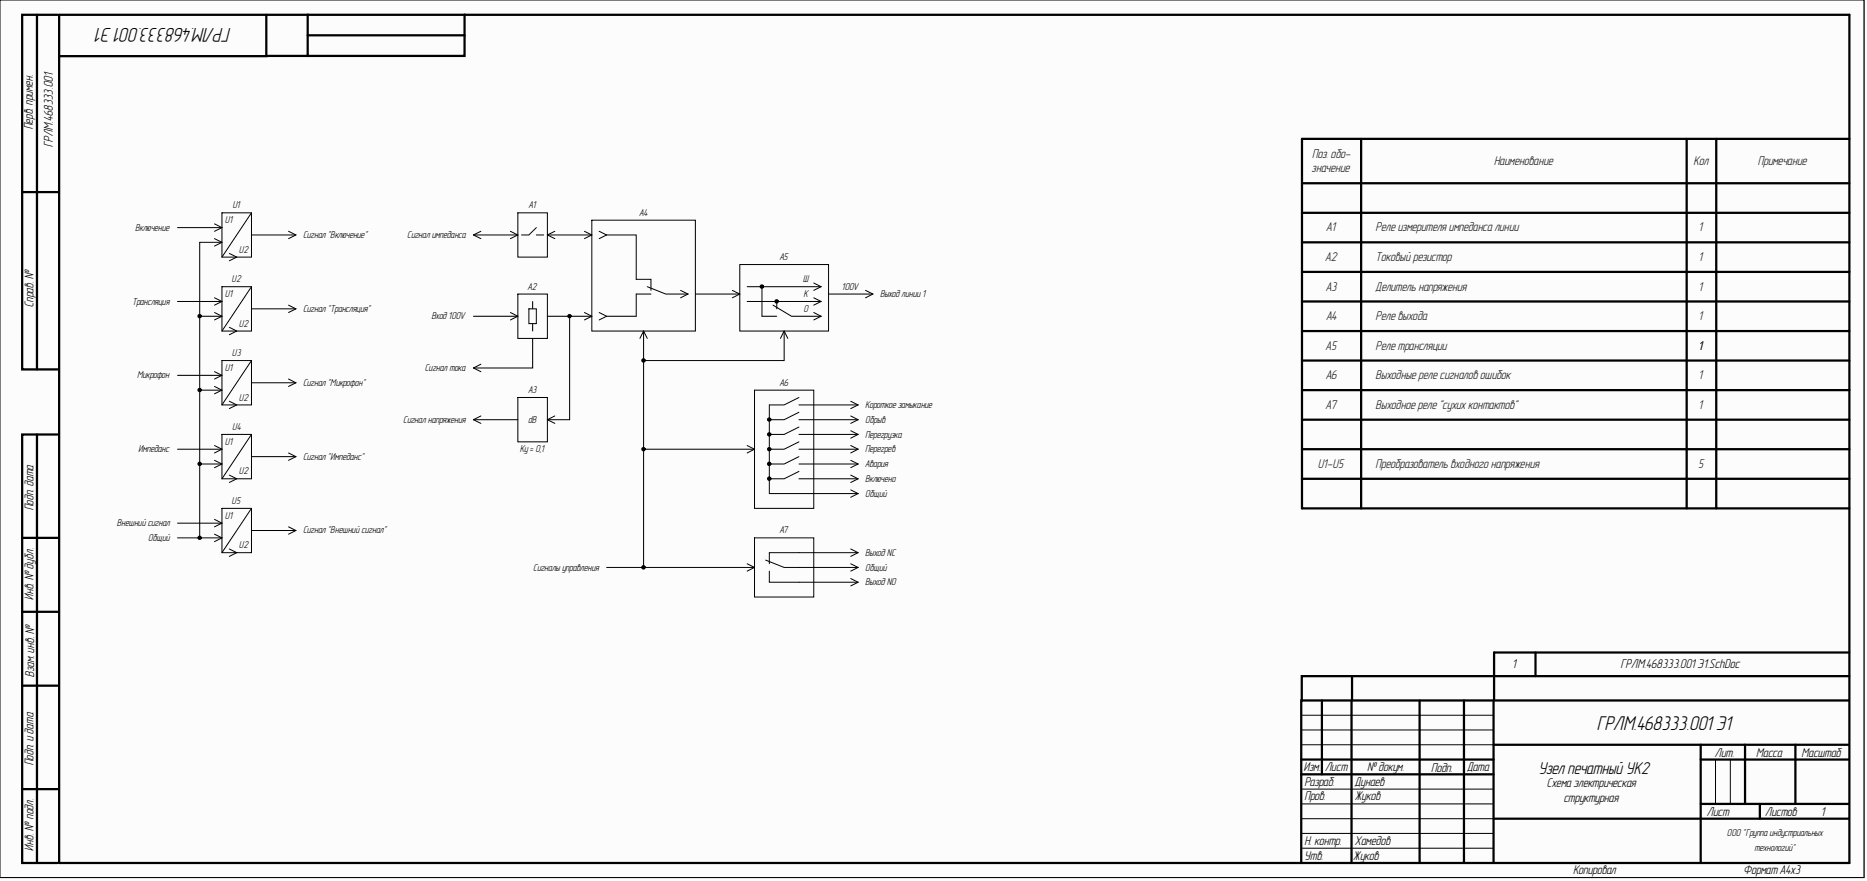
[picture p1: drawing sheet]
<svg xmlns="http://www.w3.org/2000/svg" width="630mm" height="297mm" viewBox="0 0 630 297" stroke-linecap="round" stroke-linejoin="round" font-family="sans-serif">
<path d="M0 0h628.7v295.9h-628.7z" fill="#fcfcfc" stroke="#000" stroke-width=".34"/>
<g fill="none" stroke="#000" stroke-width=".76">
<path d="M12.5 5v119.6M19.5 5h-12v119.6h12M20 5h603.8v286h-603.8zM89.8 5v13.9h-69.8M103.8 4.9v14h-14M103.8 11.9h52.9M156.7 4.9v14h-52.9M459.1 46.8v124.6M568.9 46.8v124.6M578.9 46.8v124.6M623.8 46.8h-184.7v124.6h184.7M7.5 64.8h12"/>
<path d="M439.1 61.8h184.7M439.1 71.8h184.7M439.1 81.7h184.7M439.1 91.7h184.7M439.1 101.6h184.7M439.1 111.6h184.7M439.1 121.6h184.7M439.1 131.5h184.7M12.5 146.5v144.5M19.5 146.5h-12v144.5h12M439.1 141.5h184.7M439.1 151.5h184.7"/>
<path d="M439.1 161.4h184.7M7.5 181.3h12M7.5 206.3h12M517.9 220v8M623.7 220h-119.8v15.9M7.5 231.2h12M445.9 236.2v24.9M455.8 236.2v54.8M456 228v7.9M478.8 236.2v54.8M493.8 236.2v54.8M503.8 236.2v54.8"/>
<path d="M623.5 236.2h-184.6v54.8M623.7 228h-184.6v7.9M438.9 256.1h64.9M503.8 251.1h119.7M573.6 251.1v39.9M573.6 256.1h49.9M588.6 251.1v19.9M605.6 251.1v19.9M7.5 266.1h12M438.9 261.1h64.9M503.8 276h119.7M573.6 271h49.9"/>
<path d="M593.6 271v5"/>
<circle cx="257" cy="96.6" r=".37"/>
<circle cx="67.3" cy="106.6" r=".35"/>
<circle cx="192.1" cy="106.6" r=".35"/>
<circle cx="261.9" cy="101.6" r=".36"/>
<circle cx="67.3" cy="131.5" r=".36"/>
<circle cx="217" cy="121.5" r=".37"/>
<circle cx="67.3" cy="156.4" r=".36"/>
<circle cx="217" cy="151.4" r=".36"/>
<circle cx="259.4" cy="156.4" r=".37"/>
<circle cx="259.5" cy="141.5" r=".36"/>
<circle cx="259.5" cy="146.4" r=".36"/>
<circle cx="259.5" cy="151.4" r=".36"/>
<circle cx="259.4" cy="161.4" r=".37"/>
<circle cx="67.3" cy="181.3" r=".35"/>
<circle cx="217" cy="191.3" r=".37"/>
</g>
<g fill="none" stroke="#000" stroke-width=".34">
<path d="M59.9 76.7h15M72.3 75.5l2.6 1.2M74.9 71.8h9.9v14.9h-9.9zM74.9 76.7l-2.6 1.3M84.8 71.8l-9.9 14.9M84.8 79.2h15M97.3 78l2.5 1.2M99.8 79.2l-2.5 1.3M159.7 79.2h15M159.7 79.2l2.5 1.3M162.2 78l-2.5 1.2M172.2 78l2.5 1.2"/>
<path d="M174.7 71.8h9.9v14.9h-9.9zM174.7 79.2l-2.5 1.3M180.9 76.7l-2.5 2.5h-2.5M180.9 79.2h2.5M184.6 79.2h15M184.6 79.2l2.5 1.3M187.1 78l-2.5 1.2M197.1 78l2.5 1.2M199.6 74.2h34.9v37.4h-34.9zM199.6 79.2l-2.5 1.3M202.1 78l2.5 1.2M204.6 79.2h10v15h5v3.7"/>
<path d="M204.6 79.2l-2.5 1.3M72.3 80.5l2.6 1.2M74.9 96.7h9.9v14.9h-9.9zM74.9 81.7h-7.5v99.6M74.9 81.7l-2.6 1.3M77.3 85.4l2.6 1.3-2.6 1.2M84.8 96.7l-9.9 14.9M174.7 99.1h9.9v15h-9.9zM218.3 96.7l6.3 2.4h7.5M219.6 99.1h-5v7.5h-10M229.5 97.9l2.6 1.2M232.1 99.1l-2.6 1.3"/>
<path d="M234.5 99.1h15M247 97.9l2.5 1.2M249.5 89.2h30v22.4h-30zM249.5 99.1l-2.5 1.3M252 96.7h24.9M257 96.7v9.9h5M274.5 95.4l2.4 1.3M276.9 96.7l-2.4 1.2M279.5 99.1h14.9M291.9 97.9l2.5 1.2M294.4 99.1l-2.5 1.3M59.9 101.6h15"/>
<path d="M67.4 106.6h7.5M72.3 100.4l2.6 1.2M72.3 105.4l2.6 1.2M74.9 101.6l-2.6 1.3M74.9 106.6l-2.6 1.3M77.3 110.4l2.6 1.2-2.6 1.3M84.8 104.1h15M97.3 102.9l2.5 1.2M99.8 104.1l-2.5 1.3M159.7 106.6h15M172.2 105.4l2.5 1.2M174.7 106.6l-2.5 1.3"/>
<path d="M178.4 104.1h2.5v5h-2.5zM179.7 114.1v10h-20M179.7 101.6v2.5M179.7 109.1v2.5M184.6 106.6h15M192.1 106.6v34.9h-7.5M197.1 105.4l2.5 1.2M199.6 106.6l-2.5 1.3M202.1 105.4l2.5 1.2M204.6 106.6l-2.5 1.3M217.1 111.6v79.7h37.4M217.1 111.6l-1.3 2.5"/>
<path d="M217.1 111.6l1.2 2.5M252 101.6h24.9M260.7 102.9l6.3 3.7h9.9M262 101.6v2.5M264.5 111.6v10h-47.4M264.5 111.6l-1.3 2.5M264.5 111.6l1.2 2.5M274.5 100.4l2.4 1.2M274.5 105.4l2.4 1.2M276.9 101.6l-2.4 1.3M276.9 106.6l-2.4 1.3M59.9 126.6h15"/>
<path d="M67.4 131.5h7.5M72.3 125.3l2.6 1.3M72.3 130.3l2.6 1.2M74.9 121.6h9.9v14.9h-9.9zM74.9 126.6l-2.6 1.2M74.9 131.5l-2.6 1.3M77.3 135.3l2.6 1.2-2.6 1.3M84.8 121.6l-9.9 14.9M84.8 129.1h15M97.3 127.8l2.5 1.3M99.8 129.1l-2.5 1.2M159.7 124.1l2.5 1.2"/>
<path d="M162.2 122.8l-2.5 1.3M174.7 134h9.9v15h-9.9zM254.5 131.5h20v39.9h-20zM269.5 139l-5 2.5h-5M269.5 134l-5 2.5h-5v29.9h29.9M269.5 136.5h19.9M286.9 135.3l2.5 1.2M289.4 136.5l-2.5 1.3M59.9 151.5h15M67.4 156.4h7.5M72.3 150.2l2.6 1.3M72.3 155.2l2.6 1.2"/>
<path d="M74.9 146.5h9.9v14.9h-9.9zM74.9 151.5l-2.6 1.2M74.9 156.4l-2.6 1.3M84.8 146.5l-9.9 14.9M84.8 154h15M97.3 152.7l2.5 1.3M99.8 154l-2.5 1.2M159.7 141.5l2.5 1.3M159.7 141.5h15M162.2 140.2l-2.5 1.3M184.6 141.5l2.5 1.3M187.1 140.2l-2.5 1.3"/>
<path d="M217.1 151.5h37.4M252 150.2l2.5 1.3M254.5 151.5l-2.5 1.2M269.5 158.9l-5 2.5h-5M269.5 154l-5 2.4h-5M269.5 149l-5 2.5h-5M269.5 144l-5 2.5h-5M269.5 151.5h19.9M269.5 156.4h19.9M269.5 141.5h19.9M269.5 146.5h19.9M286.9 140.2l2.5 1.3"/>
<path d="M286.9 145.2l2.5 1.3M286.9 150.2l2.5 1.3M286.9 155.2l2.5 1.2M289.4 141.5l-2.5 1.3M289.4 146.5l-2.5 1.2M289.4 151.5l-2.5 1.2M289.4 156.4l-2.5 1.3M59.9 176.4h15M72.3 175.1l2.6 1.3M74.9 171.4h9.9v14.9h-9.9zM74.9 176.4l-2.6 1.2M77.3 160.2l2.6 1.2-2.6 1.3"/>
<path d="M84.8 171.4l-9.9 14.9M84.8 178.9h15M97.3 177.6l2.5 1.3M99.8 178.9l-2.5 1.2M269.5 161.4h19.9M286.9 160.2l2.5 1.2M286.9 165.2l2.5 1.2M289.4 161.4l-2.5 1.3M289.4 166.4l-2.5 1.3M59.9 181.3h15M72.3 180.1l2.6 1.2M74.9 181.3l-2.6 1.3"/>
<path d="M77.3 185.1l2.6 1.2-2.6 1.3M204.6 191.3h12.5M252 190.1l2.5 1.2M254.5 181.3h20v20h-20zM254.5 191.3l-2.5 1.3M258.2 188.8l6.3 2.5h24.9M259.5 192.6v3.7h29.9M286.9 185.1l2.5 1.2M286.9 190.1l2.5 1.2M286.9 195.1l2.5 1.2M289.4 186.3h-29.9v3.8M289.4 186.3l-2.5 1.3"/>
<path d="M289.4 191.3l-2.5 1.3M289.4 196.3l-2.5 1.2M438.9 241.2h64.9M438.9 246.1h64.9M438.9 251.1h64.9M578.6 256.1v14.9M583.6 256.1v14.9M438.9 266.1h64.9M438.9 271h64.9M438.9 276h64.9M7.5 291h5M438.9 281h64.9"/>
<path d="M438.9 286h64.9"/>
</g>
<g font-size="6.7" fill="#010101">
<text x="77.8" y="9.5" transform="rotate(-180 77.8 9.5)">ГРЛМ.468333.001Э1</text>
<text x="538.7" y="246.2">ГРЛМ.468333.001 Э1</text>
</g>
<text font-size="5.8" fill="#010101" x="519.2" y="260.9">Узелпечатный УК2</text>
<g font-size="4.3" fill="#010101">
<text x="11.1" y="43.5" transform="rotate(-90 11.1 43.5)">Перв. примен.</text>
<text x="17.8" y="49.5" transform="rotate(-90 17.8 49.5)">ГРЛМ.468333.001</text>
<text x="11.3" y="103.4" transform="rotate(-90 11.3 103.4)">Справ. №</text>
<text x="11.3" y="172" transform="rotate(-90 11.3 172)">Подп. дата</text>
<text x="11.3" y="202.3" transform="rotate(-90 11.3 202.3)">Инв. №дубл.</text>
<text x="510.2" y="225.3">1</text>
<text x="546.6" y="225.3">ГРЛМ.468333.001 Э1.SchDoc</text>
<text x="11.6" y="228.2" transform="rotate(-90 11.6 228.2)">Взам. инв. №</text>
<text x="578.5" y="255.3">Лит.</text>
<text x="592.4" y="255.3">Масса</text>
<text x="607.7" y="255.3">Масштаб</text>
<text x="11.3" y="258.1" transform="rotate(-90 11.3 258.1)">Подп. и дата</text>
<text x="439.8" y="260.1">Изм.</text>
<text x="447" y="260.1">Лист</text>
<text x="461.2" y="260.1">№докум.</text>
<text x="482.8" y="260.4">Подп.</text>
<text x="494.9" y="260.1">Дата</text>
<text x="440.1" y="264.9">Разраб.</text>
<text x="440.1" y="269.9">Пров.</text>
<text x="457.1" y="264.9">Дунаев</text>
<text x="457.1" y="269.9">Жуков</text>
<text x="521.8" y="265.4">Схема электрическая</text>
<text x="527.5" y="270.4">структурная</text>
<text x="575.8" y="275">Лист</text>
<text x="595.5" y="275">Листов</text>
<text x="614.3" y="275">1</text>
<text x="11.3" y="286.8" transform="rotate(-90 11.3 286.8)">Инв. №подл.</text>
<text x="440.1" y="284.8">Н. контр.</text>
<text x="457.1" y="284.8">Хамедов</text>
<text x="440.1" y="289.8">Утв.</text>
<text x="456.6" y="289.8">Жуков</text>
<text x="530.7" y="294.8">Копировал</text>
<text x="588.1" y="294.8">Формат А4х3</text>
</g>
<g font-size="4.3" fill="#1c1c1c">
<text x="442.7" y="53.2">Поз. обо-</text>
<text x="442.6" y="58.1">значение</text>
<text x="504.1" y="55.6">Наименование</text>
<text x="571.3" y="55.6">Кол</text>
<text x="593" y="55.6">Примечание</text>
<text x="447.4" y="78">A1</text>
<text x="464.1" y="78">Реле измерителяимпеданса линии</text>
<text x="573.1" y="78">1</text>
<text x="447.1" y="88">A2</text>
<text x="464.1" y="88">Токовый резистор</text>
<text x="573.1" y="88">1</text>
<text x="447.3" y="97.9">A3</text>
<text x="464.1" y="97.9">Делитель напряжения</text>
<text x="573.1" y="97.9">1</text>
<text x="447.4" y="108">A4</text>
<text x="464.1" y="108">Реле выхода</text>
<text x="573.1" y="108">1</text>
<text x="447.2" y="117.9">A5</text>
<text x="464.1" y="117.9">Реле трансляции</text>
<text x="573.1" y="117.9">1</text>
<text x="447.3" y="127.9">A6</text>
<text x="464.1" y="127.9">Выходные реле сигналов ошибок</text>
<text x="573.1" y="127.9">1</text>
<text x="447.2" y="137.9">A7</text>
<text x="464.1" y="137.9">Выходное реле &quot;сухихконтактов&quot;</text>
<text x="573.1" y="137.9">1</text>
<text x="444.6" y="157.8">U1-U5</text>
<text x="464.1" y="157.8">Преобразователь входного напряжения</text>
<text x="572.8" y="157.8">5</text>
</g>
<g font-size="3.4">
<text x="78.5" y="70.3">U1</text>
<text x="178.4" y="70.3">A1</text>
<text x="45.7" y="77.8">Включение</text>
<text x="76" y="75.3">U1</text>
<text x="215.7" y="72.8">A4</text>
<text x="102.3" y="80.2">Сигнал &quot;Включение&quot;</text>
<text x="137.5" y="80.2">Сигнал импеданса</text>
<text x="80.7" y="85.2">U2</text>
<text x="263" y="87.7">A5</text>
<text x="78.2" y="95.2">U2</text>
<text x="270.9" y="95.2">Ш</text>
<text x="76" y="100.1">U1</text>
<text x="178" y="97.7">A2</text>
<text x="271.1" y="100.1">К</text>
<text x="284.1" y="97.7">100V</text>
<text x="296.9" y="100.1">Выходлинии 1</text>
<text x="44.7" y="102.7">Трансляция</text>
<text x="102.3" y="105.2">Сигнал &quot;Трансляция&quot;</text>
<text x="145.6" y="107.7">Вход100V</text>
<text x="271.1" y="105.2">О</text>
<text x="80.7" y="110.2">U2</text>
<text x="76" y="125.1">U1</text>
<text x="78.3" y="120.1">U3</text>
<text x="143.4" y="125.1">Сигнал тока</text>
<text x="46.4" y="127.6">Микрофон</text>
<text x="102.3" y="130.1">Сигнал &quot;Микрофон&quot;</text>
<text x="263.1" y="130.1">A6</text>
<text x="80.7" y="135.1">U2</text>
<text x="178.2" y="132.5">A3</text>
<text x="292" y="137.5">Короткое замыкание</text>
<text x="136.1" y="142.5">Сигнал напряжения</text>
<text x="178.2" y="142.5">dB</text>
<text x="292" y="142.5">Обрыв</text>
<text x="78.4" y="145">U4</text>
<text x="292" y="147.6">Перегрузка</text>
<text x="46.7" y="152.5">Импеданс</text>
<text x="76" y="150">U1</text>
<text x="102.3" y="155">Сигнал &quot;Импеданс&quot;</text>
<text x="175.4" y="152.5">Ку= 0,1</text>
<text x="292" y="152.5">Перегрев</text>
<text x="80.7" y="160">U2</text>
<text x="292" y="157.5">Авария</text>
<text x="292" y="162.5">Включено</text>
<text x="292" y="167.5">Общий</text>
<text x="78.2" y="169.9">U5</text>
<text x="39.5" y="177.4">Внешний сигнал</text>
<text x="76" y="174.9">U1</text>
<text x="102.3" y="179.9">Сигнал &quot;Внешний сигнал&quot;</text>
<text x="263" y="179.9">A7</text>
<text x="50.1" y="182.4">Общий</text>
<text x="80.7" y="184.8">U2</text>
<text x="292" y="187.4">ВыходNC</text>
<text x="180" y="192.4">Сигналы управления</text>
<text x="292" y="192.4">Общий</text>
<text x="292" y="197.3">ВыходNO</text>
</g>
<g font-size="3.4" fill="#010101">
<text x="582.6" y="282">ООО &quot;Группа индустриальных</text>
<text x="591.9" y="287">технологий&quot;</text>
</g>
</svg>
